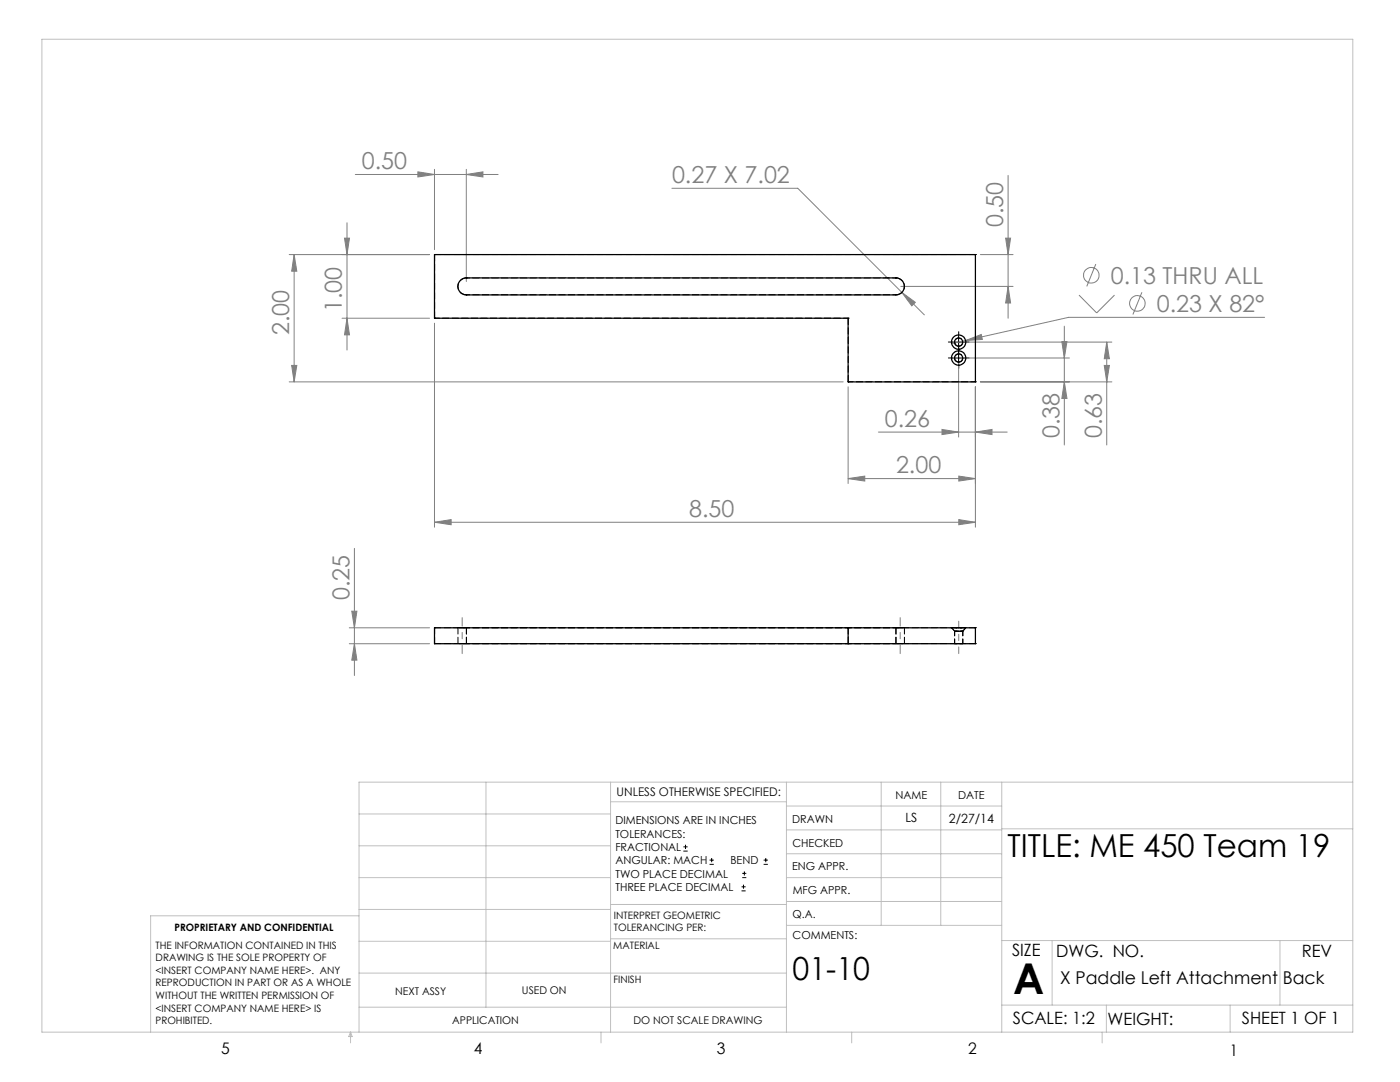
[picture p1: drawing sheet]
<svg xmlns="http://www.w3.org/2000/svg" width="279mm" height="216mm" viewBox="0 0 279 216" stroke-linecap="round" stroke-linejoin="round" font-family="sans-serif">
<g fill="none" stroke="#808080" stroke-width=".2">
<path d="M70.9 34.8h28.5M83.4 34.3l3.3 .5-3.3 .5zM86.7 33.8v16M93.1 34.8l3.3-.5v1zM93.1 33.8v22.4M134.1 37.6h25.1l20.8 20.7M201.2 35v28.5M57.7 50.8h28M58.7 50.8l.5 3.3h-1zM58.7 50.8v25.4M68.8 47.5h.9l-.4 3.3zM69.3 44.5v25.3"/>
<path d="M179.8 57.2h22.4M180 58.3l2.7 2-.7 .7zM180 58.3l4.5 4.5M195.7 50.8h6.5M200.7 47.5h1l-.5 3.3zM201.2 57.2l.5 3.3h-1zM215.3 58.9l3.6 3.5 3.5-3.5M218.7 52.7l-1.8 4.5M227.9 58.3l-1.8 4.5M57.7 76.2h110.6M58.2 72.9h1l-.5 3.3zM68.3 63.5h17.4"/>
<path d="M69.3 63.5l.4 3.3h-.9zM86.7 64.5v40.7M169.3 77.2v19.3M191.3 72.4v14.8M192.3 71.4h21.1M192.3 68.3h29.6M192.7 67.9l3.1-1.2 .2 1zM192.7 67.9l-2.8 .7M194.7 77.2v28M195.7 76.2h26.2M211.9 68.2h1l-.5 3.2zM212.4 76.2l.5 3.3h-1z"/>
<path d="M212.4 65.1v23.7M220.4 72.9h1l-.5 3.3zM220.9 68.3l.5 3.3h-1zM220.9 68.3v20.5M252.4 63.3h-39.1l-20.6 4.6M169.3 95.5l3.3-.5v1zM169.3 95.5h25.4M175.3 86.2h25.7M188 85.7l3.3 .5-3.3 .5zM191.3 95l3.4 .5-3.4 .5zM194.7 86.2l3.3-.5v1zM70.7 109.4v25.4"/>
<path d="M86.7 104.2l3.3-.5v1zM86.7 104.2h108M191.3 103.7l3.4 .5-3.4 .5zM69.7 125.3h16M69.7 128.4h16M70.2 122h1l-.5 3.3zM70.7 128.4l.5 3.3h-1z"/>
<circle cx="217.8" cy="54.9" r="1.55"/>
<circle cx="227" cy="60.5" r="1.55"/>
</g>
<g fill="none" stroke="#000" stroke-width=".2">
<path d="M190.1 71.4h2.5M190.1 68.3h2.5M191.3 67v2.5M191.3 70.2v2.5M136.4 169.8h.8M136.4 169h.8M136.8 168.6v.8M141.6 172.5h.9M141.6 171.6h.9M142 171.2v.8M148 177.8h.8M148 177h.8"/>
<path d="M148.1 175.1h.8M148.1 174.3h.8M148.4 176.5v.8M148.6 173.9v.8M152.4 172.5h.8M152.4 171.6h.8M152.8 171.2v.8"/>
</g>
<path d="M190.1 71.4h-.8M190.1 68.2h-.8M191.3 70.2v-.8M191.3 72.7v.8M191.3 67v-.8M191.3 69.5v.8M192.6 71.4h.8M192.6 68.2h.8" fill="none" stroke="#000" stroke-width=".2" stroke-dasharray="15.2 1.3 1.3 1.3"/>
<path d="M92.2 130.4v-7.2M179.7 130.4v-7.2" fill="none" stroke="#808080" stroke-width=".2" stroke-dasharray="15.2 1.3 1.3 1.3" stroke-dashoffset="13.6"/>
<path d="M191.3 130.4v-6.5" fill="none" stroke="#808080" stroke-width=".2" stroke-dasharray="15.2 1.3 1.3 1.3" stroke-dashoffset="13.9"/>
<g fill="none" stroke="#c0c0c0" stroke-width=".2">
<path d="M8.4 7.8h261.6v198.2h-261.6zM97 156.1v44.9M121.8 156.1v49.9M121.8 160h35.2M157 156.1v49.9M175.9 156.1v28.5M187.7 156.1v28.5M199.9 156.1v49.9M270 156.1h-198.4v49.9M71.6 175.1h50.2M71.6 168.8h50.2M71.6 162.4h50.2"/>
<path d="M157 170.4h42.9M157 165.6h42.9M157 160.8h42.9M157 175.1h42.9M157 179.9h42.9M199.9 165.4h70.1M71.6 194.2h85.4M71.6 187.8h50.2M71.6 181.5h50.2M71.6 182.7h-41.5v23.3M121.8 187.3h35.2M121.8 180.5h35.2"/>
<path d="M157 184.6h42.9M199.9 187.7h70.1M210 187.7v12.9M255.4 187.7v12.9M70 206v2.1M70 206l.3 .8h-.7zM71.6 201h85.4M119.9 206v2.1M170 206v2.1M199.9 200.6h70.1M220 206v2.1M220.8 200.6v5.4"/>
<path d="M245.5 200.6v5.4"/>
</g>
<g fill="#808080">
<path d="M191.3 103.7l3.4 .5-3.4 .5zM86.7 104.2l3.3-.5v1zM93.1 34.8l3.3-.5v1zM83.4 34.3l3.3 .5-3.3 .5z"/>
<path d="M188 85.7l3.3 .5-3.3 .5zM194.7 86.2l3.3-.5v1zM180 58.3l2 2.7 .7-.7zM192.7 67.9l3.3-.2-.2-1z"/>
<path d="M169.3 95.5l3.3-.5v1zM191.3 95l3.4 .5-3.4 .5z"/>
<path d="M201.2 57.2l.5 3.3h-1zM200.7 47.5h1l-.5 3.3z"/>
<path d="M70.2 122h1l-.5 3.3zM70.7 128.4l.5 3.3h-1zM68.8 47.5h.9l-.4 3.3zM69.3 63.5l.4 3.3h-.9zM58.7 50.8l.5 3.3h-1zM58.2 72.9h1l-.5 3.3zM211.9 68.2h1l-.5 3.2zM212.4 76.2l.5 3.3h-1zM220.9 68.3l.5 3.3h-1zM220.4 72.9h1l-.5 3.3z"/>
</g>
<g fill="none" stroke="#000" stroke-width=".25">
<path d="M86.7 50.8h108v25.4h-25.4v-12.7h-82.6zM91.8 56.1a1.67 1.67 0 0 1 1.3-.6h85.7a1.69 1.69 0 0 1 1.7 1.6 1.69 1.69 0 0 1-1.7 1.7h-85.7a1.69 1.69 0 0 1-1.6-.9 1.69 1.69 0 0 1 .3-1.8zM86.7 125.3h108v3.1h-108zM169.3 125.3v3.1"/>
<circle cx="191.3" cy="71.5" r="1.43"/>
<circle cx="191.3" cy="68.3" r="1.43"/>
<circle cx="191.3" cy="71.4" r=".81"/>
<circle cx="191.3" cy="68.3" r=".81"/>
</g>
<g fill="none" stroke="#000" stroke-width=".2" stroke-dasharray="1.3 .6">
<path d="M86.7 50.8h.1M86.7 50.8v12.7M93.1 55.4h.1M93.1 58.8h.1M178.8 55.4h.1M178.8 58.8h.1M194.7 50.8h-108M194.7 50.8h.1M86.7 63.5h.1M169.3 63.5h.1M169.3 76.2h.1M169.3 63.5v12.7"/>
<path d="M191.3 72.2a.82 .82 0 0 0 .8-1.1 .82 .82 0 0 0-1.4-.2 .82 .82 0 0 0 .4 1.3h.2M191.3 69.1a.82 .82 0 0 0 .8-1.2 .82 .82 0 0 0-1.4-.2 .82 .82 0 0 0 .4 1.3l.2 .1M194.7 76.2h.1M86.7 125.2v3.2M86.7 128.4h.1M86.7 125.2h.1M91.4 125.2v3.2M93.1 128.4v-3.2M169.3 125.2h.1M169.3 128.4h.1M169.3 125.2v3.2M178.8 128.4v-3.2"/>
<path d="M180.5 128.4v-3.2M191.1 125.9h1h-1.6h.6M191.3 128.4h.8h-1.6h.8M191.3 125.9h.8h-1.6h.8M194.7 125.2v3.2M194.7 128.4h-108M194.7 125.2h-108M194.7 128.4h.1M194.7 125.2h.1"/>
</g>
<path d="M93.1 58.8h85.7M178.8 55.4h-85.7M93.1 128.4h85.7M93.1 125.2h85.7M178.8 128.4h-85.7M178.8 125.2h-85.7M191.3 125.2h1.5h-2.9h1.4" fill="none" stroke="#000" stroke-width=".2" stroke-dasharray="1.3 .6" stroke-dashoffset=".6"/>
<path d="M93.1 55.4a1.69 1.69 0 0 0-1.7 1.7 1.69 1.69 0 0 0 1.7 1.7M178.8 58.8a1.69 1.69 0 0 0 1.7-1.7 1.69 1.69 0 0 0-1.7-1.7M93.1 128.4h-1.7h1.7M93.1 125.2h-1.7h1.7M178.8 128.4h1.7h-1.7M178.8 125.2h1.7h-1.7" fill="none" stroke="#000" stroke-width=".2" stroke-dasharray="1.3 .6" stroke-dashoffset="-.1"/>
<path d="M189.9 125.2l.6 .7M192.1 125.9l.7-.7" fill="none" stroke="#000" stroke-width=".2" stroke-dasharray="1.3 .6" stroke-dashoffset=".5"/>
<path d="M190.5 125.9v2.5M192.1 128.4v-2.5" fill="none" stroke="#000" stroke-width=".2" stroke-dasharray="1.3 .6" stroke-dashoffset=".4"/>
<path d="M86.7 63.5h82.6M169.3 76.2h25.4M194.7 76.2v-25.4" fill="none" stroke="#000" stroke-width=".2" stroke-dasharray="1.3 .6" stroke-dashoffset=".3"/>
<text font-size="8.5" x="202.2" y="198.3">A</text>
<g font-size="6.3">
<text x="201.1" y="171">TITLE: ME 450 Team 19</text>
<text x="158.2" y="195.5">01-10</text>
</g>
<g font-size="4.7" fill="#808080">
<text x="72.2" y="33.8">0.50</text>
<text x="134.1" y="36.6">0.27 X 7.02</text>
<text x="200.2" y="45.3" transform="rotate(-90 200.2 45.3)">0.50</text>
<text x="221.7" y="56.6">0.13 THRU ALL</text>
<text x="68.3" y="62.2" transform="rotate(-90 68.3 62.2)">1.00</text>
<text x="230.9" y="62.2">0.23 X 82°</text>
<text x="57.7" y="66.9" transform="rotate(-90 57.7 66.9)">2.00</text>
<text x="176.6" y="85.2">0.26</text>
<text x="211.4" y="87.5" transform="rotate(-90 211.4 87.5)">0.38</text>
<text x="219.9" y="87.5" transform="rotate(-90 219.9 87.5)">0.63</text>
<text x="178.8" y="94.5">2.00</text>
<text x="137.5" y="103.2">8.50</text>
<text x="69.7" y="119.8" transform="rotate(-90 69.7 119.8)">0.25</text>
</g>
<text font-size="3.5" x="211.6" y="196.3">X Paddle Left Attachment Back</text>
<g font-size="3.4">
<text x="202" y="190.8">SIZE</text>
<text x="210.8" y="190.9">DWG. NO.</text>
<text x="259.8" y="191">REV</text>
<text x="202.1" y="204.4">SCALE: 1:2</text>
<text x="221" y="204.5">WEIGHT:</text>
<text x="247.8" y="204.4">SHEET 1 OF 1</text>
</g>
<g font-size="3.2">
<text x="44.2" y="210.4">5</text>
<text x="94.6" y="210.3">4</text>
<text x="143.1" y="210.4">3</text>
<text x="193.2" y="210.3">2</text>
<text x="245.4" y="210.6">1</text>
</g>
<g font-size="2.5">
<text x="180.7" y="164.1">LS</text>
<text x="189.4" y="164.2">2/27/14</text>
</g>
<text font-size="2.4" x="123.1" y="158.9">UNLESS OTHERWISE SPECIFIED:</text>
<g font-size="2.2">
<text x="178.7" y="159.4">NAME</text>
<text x="191.2" y="159.4">DATE</text>
<text x="122.8" y="164.5">DIMENSIONS ARE IN INCHES</text>
<text x="122.8" y="167.1">TOLERANCES:</text>
<text x="158.1" y="164.2">DRAWN</text>
<text x="122.8" y="169.8">FRACTIONAL</text>
<text x="122.8" y="172.5">ANGULAR: MACH</text>
<text x="145.8" y="172.5">BEND</text>
<text x="158.1" y="173.7">ENG APPR.</text>
<text x="158.2" y="169.1">CHECKED</text>
<text x="122.8" y="175.1">TWO PLACE DECIMAL</text>
<text x="122.8" y="177.8">THREE PLACE DECIMAL</text>
<text x="158.2" y="178.4">MFG APPR.</text>
<text x="158.2" y="183.2">Q.A.</text>
<text x="158.2" y="187.4">COMMENTS:</text>
</g>
<g font-size="2.1">
<text x="78.8" y="198.5">NEXT ASSY</text>
<text x="104.2" y="198.4">USED ON</text>
<text x="90.2" y="204.3">APPLICATION</text>
<text x="126.4" y="204.3">DO NOT SCALE DRAWING</text>
</g>
<g font-size="2">
<text x="34.8" y="185.7">PROPRIETARY AND CONFIDENTIAL</text>
<text x="122.5" y="183.3">INTERPRET GEOMETRIC</text>
<text x="122.5" y="185.9">TOLERANCING PER:</text>
<text x="31.1" y="189.3">THE INFORMATION CONTAINED IN THIS</text>
<text x="31.1" y="191.8">DRAWING IS THE SOLE PROPERTY OF</text>
<text x="122.4" y="189.4">MATERIAL</text>
<text x="31.1" y="194.3">&lt;INSERT COMPANY NAME HERE&gt;. ANY</text>
<text x="31.1" y="196.8">REPRODUCTION IN PART OR AS A WHOLE</text>
<text x="122.4" y="196.2">FINISH</text>
<text x="31.1" y="199.4">WITHOUT THE WRITTEN PERMISSION OF</text>
<text x="31.1" y="201.9">&lt;INSERT COMPANY NAME HERE&gt; IS</text>
<text x="31.1" y="204.4">PROHIBITED.</text>
</g>
</svg>
